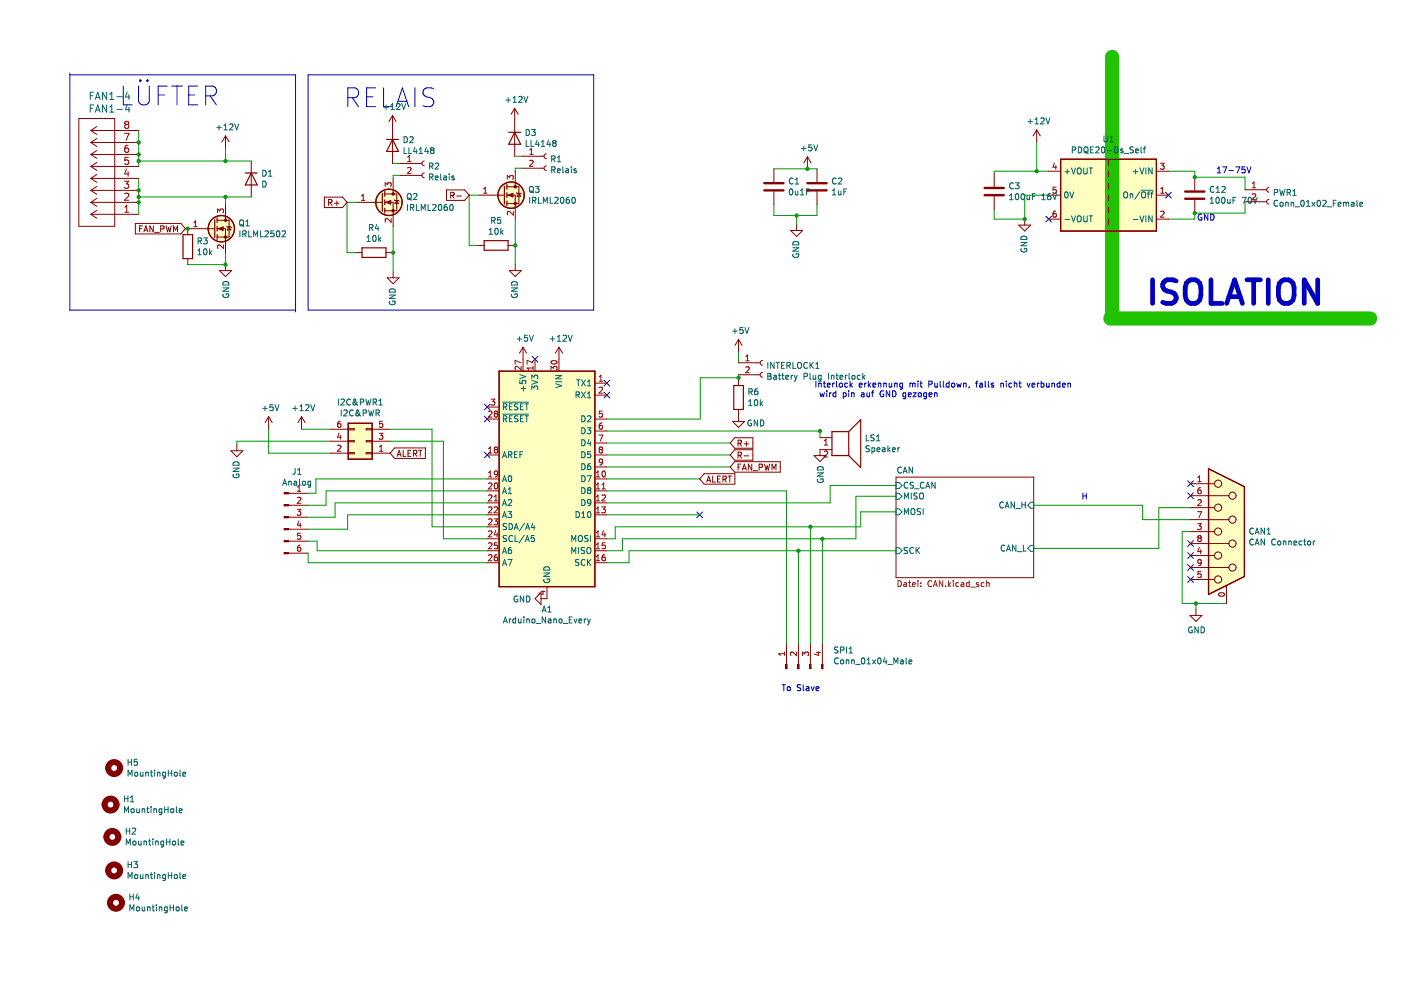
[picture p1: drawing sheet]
EESchema Schematic File Version 4
EELAYER 30 0
EELAYER END
$Descr A4 11693 8268
encoding utf-8
Sheet 1 2
Title "E16 BMS Master"
Date "2022-01-09"
Rev "V1"
Comp "FTAG"
Comment1 "John Pausder"
Comment2 ""
Comment3 ""
Comment4 ""
$EndDescr
NoConn ~ -4885 800 
$Comp
L Connector:DB9_Female_MountingHoles CAN1
U 1 1
P 10240 4440
F 0 "CAN1" H 10420 4442 50  0000 L CNN
F 1 "CAN Connector" H 10420 4351 50  0000 L CNN
F 2 "Connector_Dsub:DSUB-9_Female_Horizontal_P2.77x2.84mm_EdgePinOffset7.70mm_Housed_MountingHolesOffset9.12mm" H 10240 4440 50  0001 C CNN
F 3 " ~" H 10240 4440 50  0001 C CNN
	1    10240 4440
	1    0    0    -1  
$EndComp
Wire Wire Line
	9540 4220 9540 4340
Wire Wire Line
	9540 4340 9940 4340
Wire Wire Line
	9675 4580 9675 4240
Wire Wire Line
	9675 4240 9940 4240
Wire Wire Line
	9940 4440 9870 4440
Wire Wire Line
	9870 4440 9870 5040
Wire Wire Line
	9870 5040 9985 5040
Wire Wire Line
	9985 5040 9985 5090
Connection ~ 9985 5040
Wire Wire Line
	9985 5040 10240 5040
$Comp
L power:GND #PWR020
U 1 1
P 9985 5090
F 0 "#PWR020" H 9985 4840 50  0001 C CNN
F 1 "GND" H 9990 4917 50  0000 C CNN
F 2 "" H 9985 5090 50  0001 C CNN
F 3 "" H 9985 5090 50  0001 C CNN
	1    9985 5090
	1    0    0    -1  
$EndComp
$Comp
L power:GND #PWR09
U 1 1
P 4565 5000
F 0 "#PWR09" H 4565 4750 50  0001 C CNN
F 1 "GND" V 4570 4872 50  0000 R CNN
F 2 "" H 4565 5000 50  0001 C CNN
F 3 "" H 4565 5000 50  0001 C CNN
	1    4565 5000
	0    1    1    0   
$EndComp
$Comp
L power:GND #PWR06
U 1 1
P 6845 3755
F 0 "#PWR06" H 6845 3505 50  0001 C CNN
F 1 "GND" V 6850 3627 50  0000 R CNN
F 2 "" H 6845 3755 50  0001 C CNN
F 3 "" H 6845 3755 50  0001 C CNN
	1    6845 3755
	1    0    0    -1  
$EndComp
Wire Wire Line
	8755 1430 8655 1430
Wire Wire Line
	8655 1430 8655 1185
$Comp
L power:+5V #PWR08
U 1 1
P 4365 3000
F 0 "#PWR08" H 4365 2850 50  0001 C CNN
F 1 "+5V" H 4380 3173 50  0000 C CNN
F 2 "" H 4365 3000 50  0001 C CNN
F 3 "" H 4365 3000 50  0001 C CNN
	1    4365 3000
	1    0    0    -1  
$EndComp
NoConn ~ 9755 1630
$Comp
L power:GND #PWR018
U 1 1
P 8555 1830
F 0 "#PWR018" H 8555 1580 50  0001 C CNN
F 1 "GND" V 8560 1702 50  0000 R CNN
F 2 "" H 8555 1830 50  0001 C CNN
F 3 "" H 8555 1830 50  0001 C CNN
	1    8555 1830
	-1   0    0    -1  
$EndComp
Wire Notes Line width 118 style solid rgb(33, 194, 0)
	9285 475  9285 2645
Wire Notes Line width 118 style solid rgb(33, 194, 0)
	9270 2660 11440 2660
Text Notes 6520 5785 0    50   ~ 0
To Slave
Wire Wire Line
	6565 5385 6565 4100
$Comp
L power:+12V #PWR04
U 1 1
P 1880 1235
F 0 "#PWR04" H 1880 1085 50  0001 C CNN
F 1 "+12V" H 1895 1408 50  0000 C CNN
F 2 "" H 1880 1235 50  0001 C CNN
F 3 "" H 1880 1235 50  0001 C CNN
	1    1880 1235
	1    0    0    -1  
$EndComp
$Comp
L Selfmade:IRLML2060 Q1
U 1 1
P 1780 1910
F 0 "Q1" H 1984 1956 50  0000 L CNN
F 1 "IRLML2502" H 1984 1865 50  0000 L CNN
F 2 "Package_TO_SOT_SMD:SOT-23_Handsoldering" H 1980 1835 50  0001 L CIN
F 3 "" H 1780 1910 50  0001 L CNN
	1    1780 1910
	1    0    0    -1  
$EndComp
Text GLabel 1545 1910 0    50   Input ~ 0
FAN_PWM
$Comp
L Device:R R3
U 1 1
P 1565 2060
F 0 "R3" H 1635 2106 50  0000 L CNN
F 1 "10k" H 1635 2015 50  0000 L CNN
F 2 "Resistor_SMD:R_1206_3216Metric_Pad1.30x1.75mm_HandSolder" V 1495 2060 50  0001 C CNN
F 3 "~" H 1565 2060 50  0001 C CNN
	1    1565 2060
	1    0    0    -1  
$EndComp
Wire Wire Line
	1580 1910 1565 1910
Connection ~ 1565 1910
Wire Wire Line
	1565 1910 1545 1910
Wire Wire Line
	1565 2210 1880 2210
Wire Wire Line
	1880 2210 1880 2110
$Comp
L power:GND #PWR05
U 1 1
P 1880 2210
F 0 "#PWR05" H 1880 1960 50  0001 C CNN
F 1 "GND" V 1885 2082 50  0000 R CNN
F 2 "" H 1880 2210 50  0001 C CNN
F 3 "" H 1880 2210 50  0001 C CNN
	1    1880 2210
	1    0    0    -1  
$EndComp
Connection ~ 1880 2210
$Comp
L Device:D D1
U 1 1
P 2095 1495
F 0 "D1" V 2049 1575 50  0000 L CNN
F 1 "D" V 2140 1575 50  0000 L CNN
F 2 "Diode_SMD:D_MiniMELF" H 2095 1495 50  0001 C CNN
F 3 "~" H 2095 1495 50  0001 C CNN
	1    2095 1495
	0    1    1    0   
$EndComp
Wire Wire Line
	2095 1345 1880 1345
Wire Wire Line
	2095 1645 1880 1645
Connection ~ 1880 1345
Wire Wire Line
	1880 1345 1880 1235
Wire Notes Line
	2465 625  2465 2605
Wire Notes Line
	580  2590 580  610 
Text Notes 985  905  0    157  ~ 0
LÜFTER
$Comp
L Device:R R6
U 1 1
P 6165 3320
F 0 "R6" H 6235 3366 50  0000 L CNN
F 1 "10k" H 6235 3275 50  0000 L CNN
F 2 "Resistor_SMD:R_1206_3216Metric_Pad1.30x1.75mm_HandSolder" V 6095 3320 50  0001 C CNN
F 3 "~" H 6165 3320 50  0001 C CNN
	1    6165 3320
	1    0    0    -1  
$EndComp
Text Notes 6795 3330 0    50   ~ 0
Interlock erkennung mit Pulldown, falls nicht verbunden\n wird pin auf GND gezogen
$Comp
L power:+5V #PWR014
U 1 1
P 6165 2935
F 0 "#PWR014" H 6165 2785 50  0001 C CNN
F 1 "+5V" H 6180 3108 50  0000 C CNN
F 2 "" H 6165 2935 50  0001 C CNN
F 3 "" H 6165 2935 50  0001 C CNN
	1    6165 2935
	1    0    0    -1  
$EndComp
$Comp
L Connector:Conn_01x02_Female INTERLOCK1
U 1 1
P 6365 3030
F 0 "INTERLOCK1" H 6393 3006 50  0000 L CNN
F 1 "Battery Plug Interlock" H 6393 2915 50  0000 L CNN
F 2 "2022-01-09_21-13-24:430450228" H 6365 3030 50  0001 C CNN
F 3 "~" H 6365 3030 50  0001 C CNN
	1    6365 3030
	1    0    0    -1  
$EndComp
Wire Wire Line
	6165 2935 6165 3030
Wire Wire Line
	6165 3130 6165 3155
Wire Wire Line
	6165 3155 5845 3155
Connection ~ 6165 3155
Wire Wire Line
	6165 3155 6165 3170
$Comp
L power:GND #PWR015
U 1 1
P 6165 3470
F 0 "#PWR015" H 6165 3220 50  0001 C CNN
F 1 "GND" H 6390 3405 50  0000 R CNN
F 2 "" H 6165 3470 50  0001 C CNN
F 3 "" H 6165 3470 50  0001 C CNN
	1    6165 3470
	1    0    0    -1  
$EndComp
$Comp
L power:+12V #PWR019
U 1 1
P 8655 1185
F 0 "#PWR019" H 8655 1035 50  0001 C CNN
F 1 "+12V" H 8670 1358 50  0000 C CNN
F 2 "" H 8655 1185 50  0001 C CNN
F 3 "" H 8655 1185 50  0001 C CNN
	1    8655 1185
	1    0    0    -1  
$EndComp
$Comp
L Device:C C1
U 1 1
P 6460 1560
F 0 "C1" H 6575 1606 50  0000 L CNN
F 1 "0u1F" H 6575 1515 50  0000 L CNN
F 2 "Capacitor_SMD:C_1206_3216Metric_Pad1.33x1.80mm_HandSolder" H 6498 1410 50  0001 C CNN
F 3 "~" H 6460 1560 50  0001 C CNN
	1    6460 1560
	1    0    0    -1  
$EndComp
$Comp
L power:GND #PWR016
U 1 1
P 6650 1875
F 0 "#PWR016" H 6650 1625 50  0001 C CNN
F 1 "GND" V 6655 1747 50  0000 R CNN
F 2 "" H 6650 1875 50  0001 C CNN
F 3 "" H 6650 1875 50  0001 C CNN
	1    6650 1875
	-1   0    0    -1  
$EndComp
$Comp
L Device:C C2
U 1 1
P 6820 1560
F 0 "C2" H 6935 1606 50  0000 L CNN
F 1 "1uF" H 6935 1515 50  0000 L CNN
F 2 "Capacitor_SMD:C_1206_3216Metric_Pad1.33x1.80mm_HandSolder" H 6858 1410 50  0001 C CNN
F 3 "~" H 6820 1560 50  0001 C CNN
	1    6820 1560
	1    0    0    -1  
$EndComp
Wire Wire Line
	6650 1875 6650 1800
Wire Wire Line
	8655 1430 8300 1430
Wire Wire Line
	8300 1430 8300 1450
Connection ~ 8655 1430
Wire Wire Line
	8300 1750 8300 1830
Wire Wire Line
	8300 1830 8555 1830
Wire Wire Line
	6460 1710 6460 1800
Wire Wire Line
	6460 1800 6650 1800
Wire Wire Line
	6820 1710 6820 1800
Wire Wire Line
	6820 1800 6650 1800
Wire Wire Line
	6650 1800 6650 1805
Connection ~ 6650 1800
$Comp
L Device:C C3
U 1 1
P 8300 1600
F 0 "C3" H 8415 1646 50  0000 L CNN
F 1 "100uF 16V" H 8415 1555 50  0000 L CNN
F 2 "Capacitor_SMD:C_1206_3216Metric_Pad1.33x1.80mm_HandSolder" H 8338 1450 50  0001 C CNN
F 3 "~" H 8300 1600 50  0001 C CNN
	1    8300 1600
	1    0    0    -1  
$EndComp
$Comp
L Connector:Conn_01x02_Female R1
U 1 1
P 4560 1305
F 0 "R1" H 4588 1281 50  0000 L CNN
F 1 "Relais" H 4588 1190 50  0000 L CNN
F 2 "2022-01-09_21-13-24:430450228" H 4560 1305 50  0001 C CNN
F 3 "~" H 4560 1305 50  0001 C CNN
	1    4560 1305
	1    0    0    -1  
$EndComp
$Comp
L Selfmade:IRLML2060 Q3
U 1 1
P 4200 1630
F 0 "Q3" H 4404 1676 50  0000 L CNN
F 1 "IRLML2060" H 4404 1585 50  0000 L CNN
F 2 "Package_TO_SOT_SMD:SOT-23_Handsoldering" H 4400 1555 50  0001 L CIN
F 3 "" H 4200 1630 50  0001 L CNN
	1    4200 1630
	1    0    0    -1  
$EndComp
$Comp
L power:+12V #PWR012
U 1 1
P 4295 1005
F 0 "#PWR012" H 4295 855 50  0001 C CNN
F 1 "+12V" H 4310 1178 50  0000 C CNN
F 2 "" H 4295 1005 50  0001 C CNN
F 3 "" H 4295 1005 50  0001 C CNN
	1    4295 1005
	1    0    0    -1  
$EndComp
Wire Wire Line
	4360 1305 4295 1305
$Comp
L Diode:LL4148 D3
U 1 1
P 4295 1155
F 0 "D3" V 4249 1235 50  0000 L CNN
F 1 "LL4148" V 4340 1235 50  0000 L CNN
F 2 "Diode_SMD:D_MiniMELF" H 4295 980 50  0001 C CNN
F 3 "http://www.vishay.com/docs/85557/ll4148.pdf" H 4295 1155 50  0001 C CNN
	1    4295 1155
	0    1    1    0   
$EndComp
$Comp
L Device:R R5
U 1 1
P 4140 2050
F 0 "R5" V 3933 2050 50  0000 C CNN
F 1 "10k" V 4024 2050 50  0000 C CNN
F 2 "Resistor_SMD:R_1206_3216Metric_Pad1.30x1.75mm_HandSolder" V 4070 2050 50  0001 C CNN
F 3 "~" H 4140 2050 50  0001 C CNN
	1    4140 2050
	0    1    1    0   
$EndComp
Wire Wire Line
	4300 1830 4300 2050
Wire Wire Line
	4300 2050 4290 2050
Wire Wire Line
	4000 1630 3915 1630
Wire Wire Line
	3915 1630 3915 2050
Wire Wire Line
	3915 2050 3990 2050
Connection ~ 4300 2050
Wire Wire Line
	4300 1405 4360 1405
Wire Wire Line
	4300 1405 4300 1430
Text GLabel 3915 1630 0    50   Input ~ 0
R-
$Comp
L power:GND #PWR013
U 1 1
P 4300 2210
F 0 "#PWR013" H 4300 1960 50  0001 C CNN
F 1 "GND" V 4305 2082 50  0000 R CNN
F 2 "" H 4300 2210 50  0001 C CNN
F 3 "" H 4300 2210 50  0001 C CNN
	1    4300 2210
	-1   0    0    -1  
$EndComp
Wire Wire Line
	4300 2050 4300 2210
Wire Notes Line
	4955 2590 2570 2590
Text Notes 2860 920  0    157  ~ 0
RELAIS
Wire Notes Line
	2465 2590 575  2590
Wire Notes Line
	580  625  2465 625 
Wire Notes Line
	2570 2590 2570 625 
Wire Notes Line
	2570 625  4955 625 
Wire Notes Line
	4955 2590 4955 625 
Text GLabel 6095 3900 2    50   Input ~ 0
FAN_PWM
$Comp
L power:+12V #PWR07
U 1 1
P 4665 3000
F 0 "#PWR07" H 4665 2850 50  0001 C CNN
F 1 "+12V" H 4680 3173 50  0000 C CNN
F 2 "" H 4665 3000 50  0001 C CNN
F 3 "" H 4665 3000 50  0001 C CNN
	1    4665 3000
	1    0    0    -1  
$EndComp
$Comp
L Connector:Conn_01x02_Female R2
U 1 1
P 3540 1365
F 0 "R2" H 3568 1341 50  0000 L CNN
F 1 "Relais" H 3568 1250 50  0000 L CNN
F 2 "2022-01-09_21-13-24:430450228" H 3540 1365 50  0001 C CNN
F 3 "~" H 3540 1365 50  0001 C CNN
	1    3540 1365
	1    0    0    -1  
$EndComp
$Comp
L Selfmade:IRLML2060 Q2
U 1 1
P 3180 1690
F 0 "Q2" H 3384 1736 50  0000 L CNN
F 1 "IRLML2060" H 3384 1645 50  0000 L CNN
F 2 "Package_TO_SOT_SMD:SOT-23_Handsoldering" H 3380 1615 50  0001 L CIN
F 3 "" H 3180 1690 50  0001 L CNN
	1    3180 1690
	1    0    0    -1  
$EndComp
$Comp
L power:+12V #PWR010
U 1 1
P 3275 1065
F 0 "#PWR010" H 3275 915 50  0001 C CNN
F 1 "+12V" H 3290 1238 50  0000 C CNN
F 2 "" H 3275 1065 50  0001 C CNN
F 3 "" H 3275 1065 50  0001 C CNN
	1    3275 1065
	1    0    0    -1  
$EndComp
Wire Wire Line
	3340 1365 3275 1365
$Comp
L Diode:LL4148 D2
U 1 1
P 3275 1215
F 0 "D2" V 3229 1295 50  0000 L CNN
F 1 "LL4148" V 3320 1295 50  0000 L CNN
F 2 "Diode_SMD:D_MiniMELF" H 3275 1040 50  0001 C CNN
F 3 "http://www.vishay.com/docs/85557/ll4148.pdf" H 3275 1215 50  0001 C CNN
	1    3275 1215
	0    1    1    0   
$EndComp
$Comp
L Device:R R4
U 1 1
P 3120 2110
F 0 "R4" V 2913 2110 50  0000 C CNN
F 1 "10k" V 3004 2110 50  0000 C CNN
F 2 "Resistor_SMD:R_1206_3216Metric_Pad1.30x1.75mm_HandSolder" V 3050 2110 50  0001 C CNN
F 3 "~" H 3120 2110 50  0001 C CNN
	1    3120 2110
	0    1    1    0   
$EndComp
Wire Wire Line
	3280 1890 3280 2110
Wire Wire Line
	3280 2110 3270 2110
Wire Wire Line
	2980 1690 2895 1690
Wire Wire Line
	2895 1690 2895 2110
Wire Wire Line
	2895 2110 2970 2110
Connection ~ 3280 2110
Wire Wire Line
	3280 1465 3340 1465
Wire Wire Line
	3280 1465 3280 1490
Text GLabel 2895 1690 0    50   Input ~ 0
R+
$Comp
L power:GND #PWR011
U 1 1
P 3280 2270
F 0 "#PWR011" H 3280 2020 50  0001 C CNN
F 1 "GND" V 3285 2142 50  0000 R CNN
F 2 "" H 3280 2270 50  0001 C CNN
F 3 "" H 3280 2270 50  0001 C CNN
	1    3280 2270
	-1   0    0    -1  
$EndComp
Wire Wire Line
	3280 2110 3280 2270
Text GLabel 6095 3700 2    50   Input ~ 0
R+
Text GLabel 6095 3800 2    50   Input ~ 0
R-
NoConn ~ 4465 3000
NoConn ~ 4065 3800
Wire Wire Line
	2635 4000 2635 4120
Wire Wire Line
	2635 4120 2570 4120
Wire Wire Line
	2570 4220 2720 4220
Wire Wire Line
	2720 4220 2720 4100
Wire Wire Line
	2570 4520 2645 4520
Wire Wire Line
	2645 4520 2645 4600
NoConn ~ 5840 4300
NoConn ~ 9940 4040
NoConn ~ 9940 4140
NoConn ~ 9940 4540
NoConn ~ 9940 4640
NoConn ~ 9940 4740
Wire Wire Line
	6665 5385 6665 4600
Connection ~ 6665 4600
$Comp
L Connector:Conn_01x04_Male SPI1
U 1 1
P 6665 5585
F 0 "SPI1" V 6819 5297 50  0000 R CNN
F 1 "Conn_01x04_Male" V 6728 5297 50  0000 R CNN
F 2 "Connector_JST:JST_XH_S4B-XH-A_1x04_P2.50mm_Horizontal" H 6665 5585 50  0001 C CNN
F 3 "~" H 6665 5585 50  0001 C CNN
	1    6665 5585
	0    -1   -1   0   
$EndComp
Wire Wire Line
	6765 5385 6765 4400
Connection ~ 6765 4400
Wire Wire Line
	6765 4400 7185 4400
$Comp
L Connector_Generic:Conn_02x03_Odd_Even I2C&PWR1
U 1 1
P 3055 3685
F 0 "I2C&PWR1" H 3105 3360 50  0000 C CNN
F 1 "I2C&PWR" H 3105 3451 50  0000 C CNN
F 2 "Connector_IDC:IDC-Header_2x03_P2.54mm_Horizontal" H 3055 3685 50  0001 C CNN
F 3 "~" H 3055 3685 50  0001 C CNN
	1    3055 3685
	-1   0    0    1   
$EndComp
Text GLabel 5840 4000 2    50   Input ~ 0
ALERT
Text GLabel 3255 3785 2    50   Input ~ 0
ALERT
Wire Wire Line
	3700 3685 3255 3685
Wire Wire Line
	3605 3585 3255 3585
$Comp
L power:+12V #PWR03
U 1 1
P 2515 3580
F 0 "#PWR03" H 2515 3430 50  0001 C CNN
F 1 "+12V" H 2530 3753 50  0000 C CNN
F 2 "" H 2515 3580 50  0001 C CNN
F 3 "" H 2515 3580 50  0001 C CNN
	1    2515 3580
	1    0    0    -1  
$EndComp
$Comp
L power:GND #PWR01
U 1 1
P 1975 3715
F 0 "#PWR01" H 1975 3465 50  0001 C CNN
F 1 "GND" V 1980 3587 50  0000 R CNN
F 2 "" H 1975 3715 50  0001 C CNN
F 3 "" H 1975 3715 50  0001 C CNN
	1    1975 3715
	-1   0    0    -1  
$EndComp
$Comp
L power:+5V #PWR02
U 1 1
P 2240 3580
F 0 "#PWR02" H 2240 3430 50  0001 C CNN
F 1 "+5V" H 2255 3753 50  0000 C CNN
F 2 "" H 2240 3580 50  0001 C CNN
F 3 "" H 2240 3580 50  0001 C CNN
	1    2240 3580
	1    0    0    -1  
$EndComp
Wire Wire Line
	2755 3585 2515 3585
Wire Wire Line
	2515 3585 2515 3580
Wire Wire Line
	2755 3785 2240 3785
Wire Wire Line
	2240 3785 2240 3580
Wire Wire Line
	2755 3685 1975 3685
Wire Wire Line
	1975 3685 1975 3715
$Comp
L Mechanical:MountingHole H4
U 1 1
P 965 7540
F 0 "H4" H 1065 7586 50  0000 L CNN
F 1 "MountingHole" H 1065 7495 50  0000 L CNN
F 2 "MountingHole:MountingHole_3.2mm_M3_ISO7380" H 965 7540 50  0001 C CNN
F 3 "~" H 965 7540 50  0001 C CNN
	1    965  7540
	1    0    0    -1  
$EndComp
$Comp
L Mechanical:MountingHole H3
U 1 1
P 950 7270
F 0 "H3" H 1050 7316 50  0000 L CNN
F 1 "MountingHole" H 1050 7225 50  0000 L CNN
F 2 "MountingHole:MountingHole_3.2mm_M3_ISO7380" H 950 7270 50  0001 C CNN
F 3 "~" H 950 7270 50  0001 C CNN
	1    950  7270
	1    0    0    -1  
$EndComp
$Comp
L Mechanical:MountingHole H2
U 1 1
P 935 6990
F 0 "H2" H 1035 7036 50  0000 L CNN
F 1 "MountingHole" H 1035 6945 50  0000 L CNN
F 2 "MountingHole:MountingHole_3.2mm_M3_ISO7380" H 935 6990 50  0001 C CNN
F 3 "~" H 935 6990 50  0001 C CNN
	1    935  6990
	1    0    0    -1  
$EndComp
$Comp
L Mechanical:MountingHole H1
U 1 1
P 920 6720
F 0 "H1" H 1020 6766 50  0000 L CNN
F 1 "MountingHole" H 1020 6675 50  0000 L CNN
F 2 "MountingHole:MountingHole_3.2mm_M3_ISO7380" H 920 6720 50  0001 C CNN
F 3 "~" H 920 6720 50  0001 C CNN
	1    920  6720
	1    0    0    -1  
$EndComp
Text Notes 9550 2570 0    197  ~ 39
ISOLATION
NoConn ~ 9940 4840
Wire Wire Line
	6865 5385 6865 4500
Connection ~ 6865 4500
Wire Wire Line
	6865 4500 7145 4500
$Comp
L Connector:Conn_01x02_Female PWR1
U 1 1
P 10595 1585
F 0 "PWR1" H 10623 1561 50  0000 L CNN
F 1 "Conn_01x02_Female" H 10623 1470 50  0000 L CNN
F 2 "2022-01-09_21-13-24:430450228" H 10595 1585 50  0001 C CNN
F 3 "~" H 10595 1585 50  0001 C CNN
	1    10595 1585
	1    0    0    -1  
$EndComp
Text Notes 10150 1460 0    50   ~ 0
17-75V
Text Notes 9990 1855 0    50   ~ 0
GND
Text Notes 9025 4185 0    50   ~ 0
H
$Sheet
S 7480 3985 1150 840 
U 635DF9D4
F0 "CAN" 50
F1 "CAN.sch" 50
F2 "MISO" I L 7480 4145 50 
F3 "MOSI" I L 7480 4275 50 
F4 "CS_CAN" I L 7480 4055 50 
F5 "SCK" I L 7480 4600 50 
F6 "CAN_H" I R 8630 4220 50 
F7 "CAN_L" I R 8630 4580 50 
$EndSheet
Wire Wire Line
	7480 4145 7145 4145
Wire Wire Line
	6665 4600 7480 4600
Wire Wire Line
	7480 4275 7185 4275
Wire Wire Line
	7185 4275 7185 4400
Wire Wire Line
	7145 4145 7145 4500
Wire Wire Line
	6930 4055 7480 4055
Wire Wire Line
	6930 4055 6930 4200
Wire Wire Line
	8630 4220 9540 4220
Wire Wire Line
	8630 4580 9675 4580
$Comp
L Connector:Conn_01x06_Male J1
U 1 1
P 2370 4320
F 0 "J1" H 2478 4701 50  0000 C CNN
F 1 "Analog" H 2478 4610 50  0000 C CNN
F 2 "Connector_JST:JST_XH_B6B-XH-AM_1x06_P2.50mm_Vertical" H 2370 4320 50  0001 C CNN
F 3 "~" H 2370 4320 50  0001 C CNN
	1    2370 4320
	1    0    0    -1  
$EndComp
Wire Wire Line
	2570 4700 2570 4620
$Comp
L power:+5V #PWR0111
U 1 1
P 6740 1410
F 0 "#PWR0111" H 6740 1260 50  0001 C CNN
F 1 "+5V" H 6755 1583 50  0000 C CNN
F 2 "" H 6740 1410 50  0001 C CNN
F 3 "" H 6740 1410 50  0001 C CNN
	1    6740 1410
	1    0    0    -1  
$EndComp
Connection ~ 6740 1410
Wire Wire Line
	6740 1410 6820 1410
Wire Wire Line
	6460 1410 6740 1410
$Comp
L Device:Speaker LS1
U 1 1
P 7045 3655
F 0 "LS1" H 7215 3651 50  0000 L CNN
F 1 "Speaker" H 7215 3560 50  0000 L CNN
F 2 "Selfmade:Buzzer4mmPIN" H 7045 3455 50  0001 C CNN
F 3 "~" H 7035 3605 50  0001 C CNN
	1    7045 3655
	1    0    0    -1  
$EndComp
Wire Wire Line
	6845 3655 6845 3600
Connection ~ 6845 3600
Wire Wire Line
	6845 3600 6850 3600
$Comp
L MCU_Module:Arduino_Nano_Every A1
U 1 1
P 4565 4000
F 0 "A1" H 4565 2911 50  0000 C CNN
F 1 "Arduino_Nano_Every" H 4565 2820 50  0000 C CNN
F 2 "Module:Arduino_Nano" H 4565 4000 50  0001 C CIN
F 3 "https://content.arduino.cc/assets/NANOEveryV3.0_sch.pdf" H 4565 4000 50  0001 C CNN
	1    4565 4000
	-1   0    0    -1  
$EndComp
Wire Wire Line
	5845 3155 5845 3500
Wire Wire Line
	5065 3600 6845 3600
Wire Wire Line
	2570 4700 4065 4700
Wire Wire Line
	2645 4600 4065 4600
Wire Wire Line
	2720 4100 4065 4100
Wire Wire Line
	2635 4000 4065 4000
Wire Wire Line
	5065 3500 5845 3500
Wire Wire Line
	5065 3700 6095 3700
Wire Wire Line
	5065 3800 6095 3800
Wire Wire Line
	5065 3900 6095 3900
Wire Wire Line
	5065 4000 5840 4000
Wire Wire Line
	5065 4100 6565 4100
Wire Wire Line
	5065 4200 6930 4200
Wire Wire Line
	5065 4300 5840 4300
Wire Wire Line
	5135 4400 5135 4500
Wire Wire Line
	5135 4500 5065 4500
Wire Wire Line
	5135 4400 6765 4400
Wire Wire Line
	5065 4600 5195 4600
Wire Wire Line
	5195 4600 5195 4500
Wire Wire Line
	5195 4500 6865 4500
Wire Wire Line
	5250 4600 5250 4700
Wire Wire Line
	5250 4600 6665 4600
Wire Wire Line
	5065 4700 5250 4700
NoConn ~ 4065 3500
NoConn ~ 4065 3400
NoConn ~ 5065 3200
NoConn ~ 5065 3300
$Comp
L Selfmade:PDQE20-Ds_Self U1
U 1 1
P 9255 1630
F 0 "U1" H 9255 2097 50  0000 C CNN
F 1 "PDQE20-Ds_Self" H 9255 2006 50  0000 C CNN
F 2 "Selfmade:Converter_DCDC_XP_POWER_JTDxxxxxxx_THT_self" H 9255 1230 50  0001 C CNN
F 3 "https://www.xppower.com/portals/0/pdfs/SF_JTD20.pdf" H 9230 1630 50  0001 C CNN
	1    9255 1630
	-1   0    0    -1  
$EndComp
Wire Wire Line
	8555 1830 8555 1630
Connection ~ 8555 1830
Wire Wire Line
	8555 1630 8755 1630
NoConn ~ 8755 1830
$Comp
L Device:C C12
U 1 1
P 9975 1630
F 0 "C12" H 10090 1676 50  0000 L CNN
F 1 "100uF 70V" H 10090 1585 50  0000 L CNN
F 2 "Capacitor_SMD:C_1206_3216Metric_Pad1.33x1.80mm_HandSolder" H 10013 1480 50  0001 C CNN
F 3 "~" H 9975 1630 50  0001 C CNN
	1    9975 1630
	1    0    0    -1  
$EndComp
Wire Wire Line
	9975 1430 9975 1480
Wire Wire Line
	9755 1430 9975 1430
Wire Wire Line
	9975 1480 10395 1480
Wire Wire Line
	10395 1480 10395 1585
Connection ~ 9975 1480
Wire Wire Line
	9975 1830 9975 1780
Wire Wire Line
	9755 1830 9975 1830
Wire Wire Line
	9975 1780 10395 1780
Wire Wire Line
	10395 1780 10395 1685
Connection ~ 9975 1780
Wire Wire Line
	1880 1645 1880 1710
Wire Wire Line
	1155 1490 1155 1590
Connection ~ 1155 1590
Wire Wire Line
	1155 1590 1155 1645
Connection ~ 1155 1690
Wire Wire Line
	1155 1690 1155 1790
$Comp
L 2022-01-10_10-45-03:449145803 FAN1-4
U 1 1
P 1155 1790
F 0 "FAN1-4" H 1397 803 60  0000 C CNN
F 1 "FAN1-4" H 1397 909 60  0000 C CNN
F 2 "2022-01-10_10-45-03:449145803" H 1555 1330 60  0001 C CNN
F 3 "" H 1155 1790 60  0000 C CNN
	1    1155 1790
	-1   0    0    1   
$EndComp
Wire Wire Line
	1155 1090 1155 1190
Connection ~ 1155 1190
Wire Wire Line
	1155 1190 1155 1290
Connection ~ 1155 1290
Wire Wire Line
	1155 1290 1155 1345
Connection ~ 1155 1345
Wire Wire Line
	1155 1345 1155 1390
Wire Wire Line
	1155 1345 1880 1345
Wire Wire Line
	1880 1645 1155 1645
Connection ~ 1880 1645
Connection ~ 1155 1645
Wire Wire Line
	1155 1645 1155 1690
$Comp
L Mechanical:MountingHole H5
U 1 1
P 950 6415
F 0 "H5" H 1050 6461 50  0000 L CNN
F 1 "MountingHole" H 1050 6370 50  0000 L CNN
F 2 "Selfmade:FTAG3" H 950 6415 50  0001 C CNN
F 3 "~" H 950 6415 50  0001 C CNN
	1    950  6415
	1    0    0    -1  
$EndComp
Wire Wire Line
	3700 4500 4065 4500
Wire Wire Line
	4065 4400 3605 4400
Wire Wire Line
	3700 3685 3700 4500
Wire Wire Line
	3605 3585 3605 4400
Wire Wire Line
	2570 4320 2795 4320
Wire Wire Line
	2795 4320 2795 4200
Wire Wire Line
	2795 4200 4065 4200
Wire Wire Line
	4065 4300 2900 4300
Wire Wire Line
	2900 4300 2900 4420
Wire Wire Line
	2900 4420 2570 4420
$EndSCHEMATC
